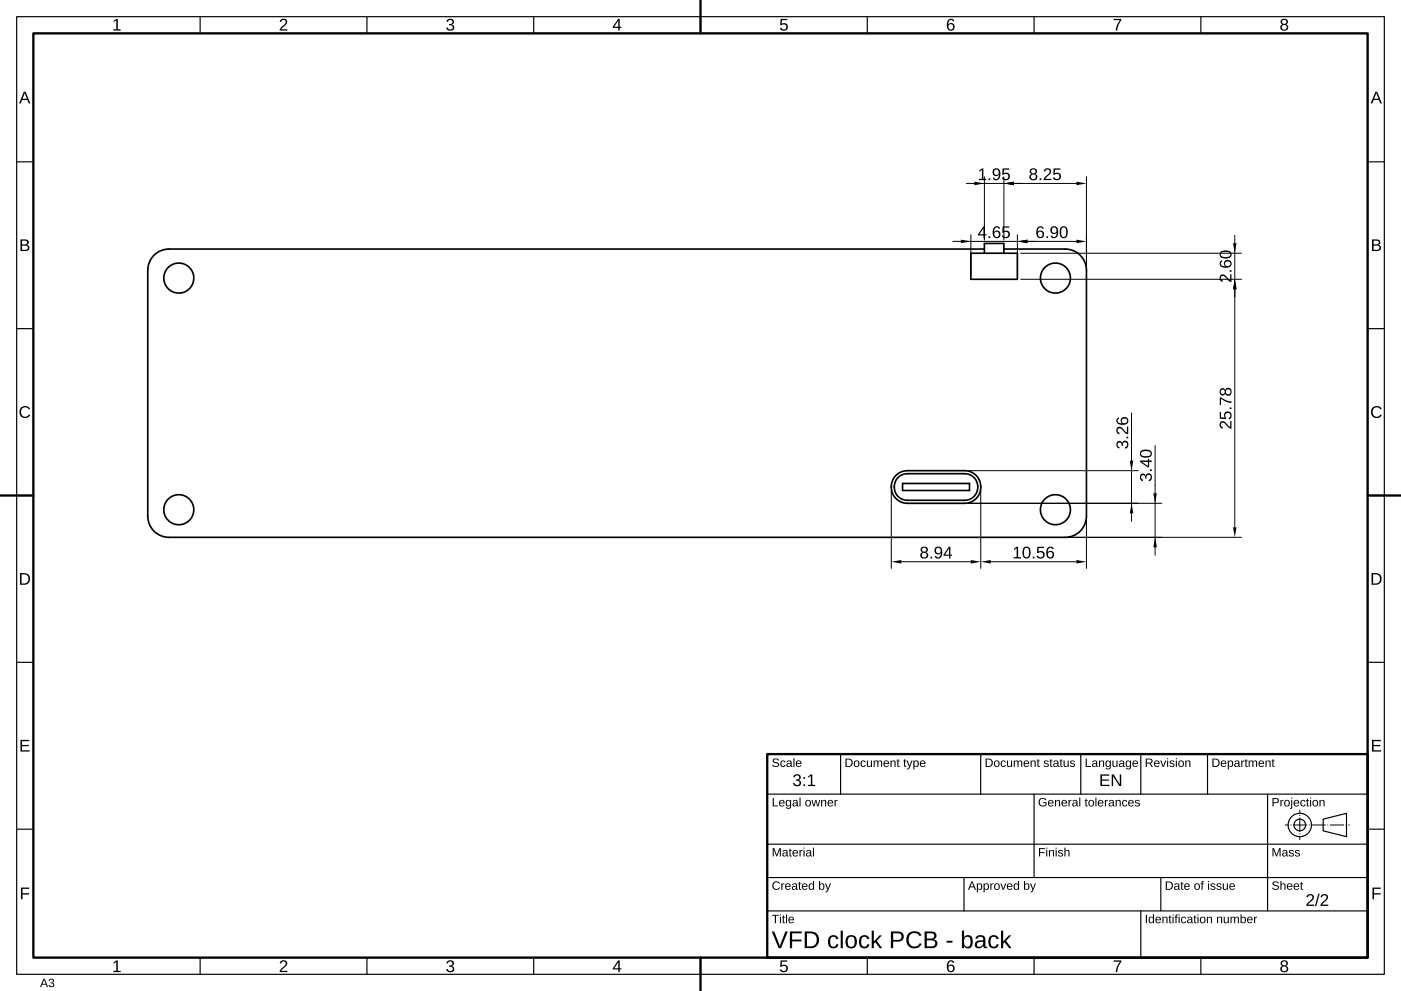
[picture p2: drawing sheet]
<svg xmlns="http://www.w3.org/2000/svg" width="420mm" height="297mm" viewBox="0 0 420 297" stroke-linecap="round" stroke-linejoin="round" font-family="sans-serif">
<!-- layer: DRAWING_BORDER -->
<path d="M210 0v10M10 10h400v277h-400zM0 148.5h10M410 148.5h10M210 287v10" fill="none" stroke="#000" stroke-width=".7"/>
<g fill="none" stroke="#000" stroke-width=".35">
<path d="M5 5h410v287h-410zM60 5v5M110 5v5M160 5v5M210 5v5M260 5v5M310 5v5M360 5v5M5 48.5h5M410 48.5h5M5 98.5h5M410 98.5h5"/>
<path d="M5 148.5h5M410 148.5h5M5 198.5h5M410 198.5h5M5 248.5h5M410 248.5h5M60 287v5M110 287v5M160 287v5M210 287v5M260 287v5M310 287v5"/>
<path d="M360 287v5"/>
</g>
<!-- layer: VIEW -->
<g fill="none" stroke="#000" stroke-width=".5">
<path d="M291 75.9h14v7.8h-14zM295.1 74.6h-244.4a6.4 6.4 0 0 0-6.4 6.4v73.7a6.4 6.4 0 0 0 6.4 6.3h268.6a6.4 6.4 0 0 0 6.4-6.3v-73.7a6.4 6.4 0 0 0-6.4-6.4h-18.3M295.1 75.9v-2.9h5.9v2.9M268.6 142.5l1-.8 1.8-.6h17.8a4.9 4.9 0 0 1 4.8 4.8 4.9 4.9 0 0 1-4.8 4.9h-17.2a4.9 4.9 0 0 1-4.5-3 4.9 4.9 0 0 1 1.1-5.3zM269.2 143.1l1.3-.8 1.5-.3h17.2a4 4 0 0 1 3.9 4 4 4 0 0 1-3.9 3.9h-17.2a4 4 0 0 1-3.6-2.5 4 4 0 0 1 .8-4.3zM270.6 144.9h20v2.1h-20z"/>
<circle cx="53.6" cy="83.3" r="4.5"/>
<circle cx="316.4" cy="83.3" r="4.5"/>
<circle cx="53.6" cy="152.8" r="4.5"/>
<circle cx="316.4" cy="152.8" r="4.5"/>
</g>
<!-- layer: DIMENSION -->
<g fill="none" stroke="#000" stroke-width=".3">
<path d="M289.7 55h33M295.1 53v19M301 53v19M325.7 53v27M285.7 72.4h37M291 70.4v12.3M305 70.4v12.3M306 75.9h66.2M370.2 70.5v87.5M306 83.7h66.2M339.2 123.8v32.4M346.3 133.5v32.9"/>
<path d="M267.2 147v23.4M290.2 150.8h58.1M290.2 141.1h51M294 147v23.4M325.7 155.7v14.7M270.2 168.4h20.8M297 168.4h25.7M320.3 161h51.9"/>
</g>
<g fill="#000">
<path d="M292.1 54.5l3 .5-3 .5zM301 55l3-.5v1zM322.7 54.5l3 .5-3 .5zM288 71.8l3 .6-3 .5zM305 72.4l3-.6v1.1zM322.7 71.8l3 .6-3 .5zM369.6 72.9h1.1l-.5 3zM370.2 83.7l.5 3h-1.1zM339.2 150.8l.5 3h-1zM338.7 138.1h1l-.5 3zM345.8 147.8h1l-.5 3zM267.2 168.4l3-.6v1.1z"/>
<path d="M294 168.4l3-.6v1.1zM291 167.8l3 .6-3 .5zM322.7 167.8l3 .6-3 .5zM346.3 161l.5 3h-1zM369.6 158h1.1l-.5 3z"/>
</g>
<!-- layer: TITLE_BLOCK -->
<path d="M230 226h180v61h-180z" fill="none" stroke="#000" stroke-width=".7"/>
<g fill="none" stroke="#000" stroke-width=".35">
<path d="M230 238h180M252 226v12M294 226v12M310 238v25M324 226v12M342 226v12M362 226v12M380 238v35M230 253h180M396.7 245.5l7-1.7v7l-7-1.8zM230 263h180M230 273h180"/>
<path d="M289 263v10M342 273v14M348 263v10"/>
<circle cx="389.7" cy="247.3" r="1.75"/>
<circle cx="389.7" cy="247.3" r="3.5"/>
</g>
<path d="M385.3 247.3h19.2M389.7 251.6v-8.7" fill="none" stroke="#000" stroke-width=".3" stroke-dasharray="4 .7 0 .7" stroke-dashoffset="3.1"/>
<text font-size="7.3" x="231.4" y="284.2">VFD clock PCB - back</text>
<g font-size="5.1">
<text x="33.6" y="9.2">1</text>
<text x="83.6" y="9.2">2</text>
<text x="133.6" y="9.2">3</text>
<text x="183.6" y="9.2">4</text>
<text x="233.6" y="9.2">5</text>
<text x="283.6" y="9.2">6</text>
<text x="333.6" y="9.2">7</text>
<text x="383.6" y="9.2">8</text>
<text x="5.7" y="31">A</text>
<text x="410.9" y="31">A</text>
<text x="293.1" y="54">1</text>
<text x="295.9" y="54">.95</text>
<text x="308.4" y="54">8.25</text>
<text x="293.1" y="71.3">4</text>
<text x="295.9" y="71.3">.65</text>
<text x="310.4" y="71.3">6.90</text>
<text x="5.7" y="75.2">B</text>
<text x="410.9" y="75.2">B</text>
<text x="369.2" y="84.8" transform="rotate(-90 369.2 84.8)">2.60</text>
<text x="5.6" y="125.2">C</text>
<text x="410.8" y="125.2">C</text>
<text x="369.2" y="128.7" transform="rotate(-90 369.2 128.7)">25.78</text>
<text x="338.2" y="134.7" transform="rotate(-90 338.2 134.7)">3.26</text>
<text x="345.3" y="144.4" transform="rotate(-90 345.3 144.4)">3.40</text>
<text x="275.7" y="167.4">8.94</text>
<text x="303.5" y="167.4">10.56</text>
<text x="5.6" y="175.2">D</text>
<text x="410.8" y="175.2">D</text>
<text x="5.7" y="225.2">E</text>
<text x="410.9" y="225.2">E</text>
<text x="237.6" y="235.6">3:1</text>
<text x="329.5" y="235.6">EN</text>
<text x="5.9" y="269.5">F</text>
<text x="411" y="269.5">F</text>
<text x="391.4" y="271.5">2/2</text>
<text x="33.6" y="291.3">1</text>
<text x="83.6" y="291.3">2</text>
<text x="133.6" y="291.3">3</text>
<text x="183.6" y="291.3">4</text>
<text x="233.6" y="291.3">5</text>
<text x="283.6" y="291.3">6</text>
<text x="333.6" y="291.3">7</text>
<text x="383.6" y="291.3">8</text>
</g>
<g font-size="3.6">
<text x="231.4" y="229.8">Scale</text>
<text x="253.2" y="229.8">Document type</text>
<text x="295.2" y="229.8">Document status</text>
<text x="325.2" y="229.8">Language</text>
<text x="343.2" y="229.8">Revision</text>
<text x="363.2" y="229.8">Department</text>
<text x="231.4" y="241.7">Legal owner</text>
<text x="311.2" y="241.7">General tolerances</text>
<text x="381.2" y="241.7">Projection</text>
<text x="231.4" y="256.7">Material</text>
<text x="311.2" y="256.7">Finish</text>
<text x="381.2" y="256.7">Mass</text>
<text x="231.4" y="266.7">Created by</text>
<text x="290.2" y="266.7">Approved by</text>
<text x="349.2" y="266.7">Date of issue</text>
<text x="381.2" y="266.7">Sheet</text>
<text x="231.4" y="276.7">Title</text>
<text x="343.2" y="276.7">Identification number</text>
<text x="12" y="295.8">A3</text>
</g>
</svg>
